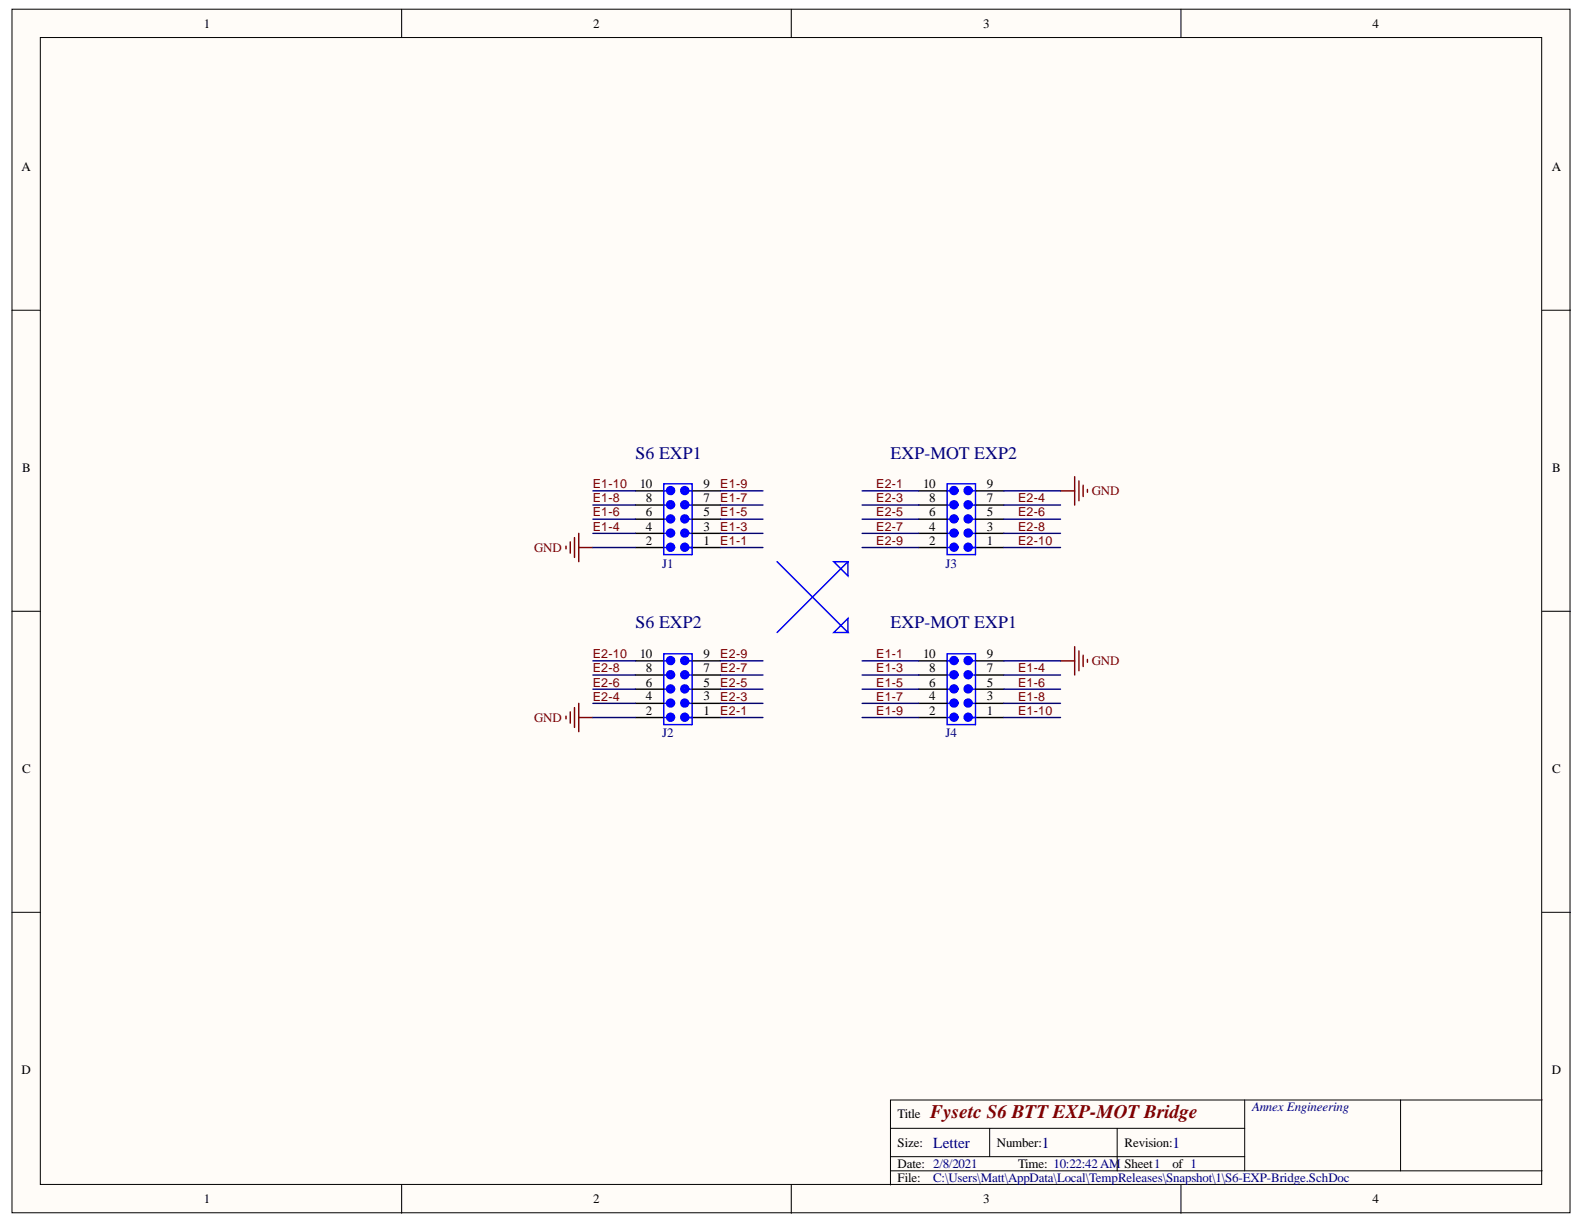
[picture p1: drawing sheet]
<svg xmlns="http://www.w3.org/2000/svg" width="279mm" height="216mm" viewBox="0 0 279 216" stroke-linecap="round" stroke-linejoin="round" font-family="sans-serif">
<g fill="#fffcf8" stroke="#000" stroke-width=".18">
<path d="M2.1 1.6h274.8v212.3h-274.8z"/>
<path d="M7.1 6.6h264.8v202.3h-264.8z"/>
</g>
<g fill="none" stroke="#000" stroke-width=".18">
<path d="M70.8 1.6v5M139.6 1.6v5M208.3 1.6v5M2.1 54.7h5M272 54.7h5M2.1 107.8h5M272 107.8h5M2.1 160.9h5M272 160.9h5M157.1 199h62.5M174.6 199v5M197.1 199v7.5"/>
<path d="M219.6 194v12.5M247 194h-89.9v15M272 194h-25v12.5M70.8 209v5M139.6 209v5M157.1 206.5h114.9M157.1 204h62.5M208.3 209v5"/>
</g>
<g fill="none" stroke="#800000" stroke-width=".25">
<path d="M99.8 96.3v.5M100.6 95.6v2M101.3 94.8v3.5M102.1 94.1v5M102.1 96.6h2.5M187.1 86.6h2.5M189.6 84.1v5M190.3 84.8v3.5M191.1 85.6v2M191.8 86.3v.5M187.1 116.6h2.5M189.6 114.1v5"/>
<path d="M190.3 114.8v3.5M191.1 115.6v2M191.8 116.3v.5M99.8 126.3v.5M100.6 125.6v2M101.3 124.8v3.5M102.1 124.1v5M102.1 126.6h2.5"/>
</g>
<g fill="none" stroke="#00f" stroke-width=".25">
<path d="M117.1 85.3h5v12.5h-5zM117.1 96.6h1.2M117.1 94.1h1.2M117.1 91.6h1.2M117.1 89.1h1.2M117.1 86.6h1.2M120.8 96.6h1.3M120.8 94.1h1.3M120.8 91.6h1.3M120.8 89.1h1.3M120.8 86.6h1.3M137.1 99.1l12.5 12.5h-2.5l2.5-2.5v2.5"/>
<path d="M147.1 99.1h2.5v2.5zM149.6 99.1l-12.5 12.5M167.1 85.3h5v12.5h-5zM167.1 96.6h1.2M167.1 94.1h1.2M167.1 91.6h1.2M167.1 89.1h1.2M167.1 86.6h1.2M170.8 96.6h1.3M170.8 94.1h1.3M170.8 91.6h1.3M170.8 89.1h1.3"/>
<path d="M170.8 86.6h1.3M117.1 115.3h5v12.5h-5zM117.1 119.1h1.2M117.1 116.6h1.2M120.8 119.1h1.3M120.8 116.6h1.3M167.1 115.3h5v12.5h-5zM167.1 119.1h1.2M167.1 116.6h1.2M170.8 119.1h1.3M170.8 116.6h1.3M117.1 126.6h1.2"/>
<path d="M117.1 124.1h1.2M117.1 121.6h1.2M120.8 126.6h1.3M120.8 124.1h1.3M120.8 121.6h1.3M167.1 126.6h1.2M167.1 124.1h1.2M167.1 121.6h1.2M170.8 126.6h1.3M170.8 124.1h1.3M170.8 121.6h1.3"/>
</g>
<g fill="none" stroke="#000" stroke-width=".25">
<path d="M112.1 96.6h5M112.1 94.1h5M112.1 91.6h5M112.1 89.1h5M112.1 86.6h5M122.1 96.6h5M122.1 94.1h5M122.1 91.6h5M122.1 89.1h5M122.1 86.6h5M162.1 96.6h5M162.1 94.1h5"/>
<path d="M162.1 91.6h5M162.1 89.1h5M162.1 86.6h5M172.1 96.6h5M172.1 94.1h5M172.1 91.6h5M172.1 89.1h5M172.1 86.6h5M112.1 119.1h5M112.1 116.6h5M122.1 119.1h5M122.1 116.6h5"/>
<path d="M162.1 119.1h5M162.1 116.6h5M172.1 119.1h5M172.1 116.6h5M112.1 126.6h5M112.1 124.1h5M112.1 121.6h5M122.1 126.6h5M122.1 124.1h5M122.1 121.6h5M162.1 126.6h5M162.1 124.1h5"/>
<path d="M162.1 121.6h5M172.1 126.6h5M172.1 124.1h5M172.1 121.6h5"/>
</g>
<g fill="none" stroke="#00f" stroke-width=".75">
<circle cx="118.3" cy="89" r=".45"/>
<circle cx="118.3" cy="91.5" r=".45"/>
<circle cx="118.3" cy="96.5" r=".45"/>
<circle cx="118.3" cy="86.5" r=".45"/>
<circle cx="118.3" cy="94" r=".45"/>
<circle cx="120.8" cy="91.5" r=".45"/>
<circle cx="120.8" cy="89" r=".45"/>
<circle cx="120.8" cy="86.5" r=".45"/>
<circle cx="120.8" cy="96.5" r=".45"/>
<circle cx="120.8" cy="94" r=".45"/>
<circle cx="168.3" cy="91.5" r=".45"/>
<circle cx="168.3" cy="89" r=".45"/>
<circle cx="168.3" cy="86.5" r=".45"/>
<circle cx="168.3" cy="94" r=".45"/>
<circle cx="168.3" cy="96.5" r=".45"/>
<circle cx="170.8" cy="91.5" r=".45"/>
<circle cx="170.8" cy="89" r=".45"/>
<circle cx="170.8" cy="96.5" r=".45"/>
<circle cx="170.8" cy="94" r=".45"/>
<circle cx="170.8" cy="86.5" r=".45"/>
<circle cx="118.3" cy="116.5" r=".45"/>
<circle cx="118.3" cy="119" r=".45"/>
<circle cx="120.8" cy="116.5" r=".45"/>
<circle cx="120.8" cy="119" r=".45"/>
<circle cx="168.3" cy="116.5" r=".45"/>
<circle cx="168.3" cy="119" r=".45"/>
<circle cx="170.8" cy="116.5" r=".45"/>
<circle cx="170.8" cy="119" r=".45"/>
<circle cx="118.3" cy="121.5" r=".45"/>
<circle cx="118.3" cy="124" r=".45"/>
<circle cx="118.3" cy="126.5" r=".45"/>
<circle cx="120.8" cy="121.5" r=".45"/>
<circle cx="120.8" cy="124" r=".45"/>
<circle cx="120.8" cy="126.5" r=".45"/>
<circle cx="168.3" cy="121.5" r=".45"/>
<circle cx="168.3" cy="124" r=".45"/>
<circle cx="168.3" cy="126.5" r=".45"/>
<circle cx="170.8" cy="124" r=".45"/>
<circle cx="170.8" cy="121.5" r=".45"/>
<circle cx="170.8" cy="126.5" r=".45"/>
</g>
<g fill="none" stroke="#000080" stroke-width=".25">
<path d="M104.6 96.6h7.5M104.6 94.1h7.5M104.6 91.6h7.5M104.6 89.1h7.5M104.6 86.6h7.5M127.1 96.6h7.5M127.1 94.1h7.5M127.1 91.6h7.5M127.1 89.1h7.5M127.1 86.6h7.5M152.1 96.6h10M152.1 94.1h10"/>
<path d="M152.1 91.6h10M152.1 89.1h10M152.1 86.6h10M177.1 96.6h10M177.1 94.1h10M177.1 91.6h10M177.1 89.1h10M177.1 86.6h10M104.6 119.1h7.5M104.6 116.6h7.5M127.1 119.1h7.5M127.1 116.6h7.5"/>
<path d="M152.1 119.1h10M152.1 116.6h10M177.1 119.1h10M177.1 116.6h10M104.6 126.6h7.5M104.6 124.1h7.5M104.6 121.6h7.5M127.1 126.6h7.5M127.1 124.1h7.5M127.1 121.6h7.5M152.1 126.6h10M152.1 124.1h10"/>
<path d="M152.1 121.6h10M177.1 126.6h10M177.1 124.1h10M177.1 121.6h10"/>
</g>
<text font-size="3.4" fill="#800000" x="164.1" y="197.3">Fysetc S6 BTT EXP-MOT Bridge</text>
<g font-size="3.1" fill="#000080">
<text x="112.1" y="80.9">S6 EXP1</text>
<text x="157.1" y="80.9">EXP-MOT EXP2</text>
<text x="112.1" y="110.9">S6 EXP2</text>
<text x="157.1" y="110.9">EXP-MOT EXP1</text>
</g>
<g font-size="2.7" fill="#000080">
<text x="164.6" y="202.4">Letter</text>
<text x="183.8" y="202.4">1</text>
<text x="206.8" y="202.4">1</text>
</g>
<g font-size="2.3">
<text x="35.9" y="4.9">1</text>
<text x="104.6" y="4.9">2</text>
<text x="173.4" y="4.9">3</text>
<text x="242.1" y="4.9">4</text>
<text x="3.8" y="30.2">A</text>
<text x="273.7" y="30.2">A</text>
<text x="3.9" y="83.3">B</text>
<text x="273.8" y="83.3">B</text>
<text x="112.8" y="86.1">10</text>
<text x="113.9" y="88.6">8</text>
<text x="124.1" y="88.6">7</text>
<text x="124.1" y="86.1">9</text>
<text x="162.8" y="86.1">10</text>
<text x="163.9" y="88.6">8</text>
<text x="174.1" y="88.6">7</text>
<text x="174.1" y="86.1">9</text>
<text x="113.9" y="93.6">4</text>
<text x="113.9" y="91.1">6</text>
<text x="124.1" y="93.6">3</text>
<text x="124.1" y="91.1">5</text>
<text x="163.9" y="93.6">4</text>
<text x="163.9" y="91.1">6</text>
<text x="174.1" y="93.6">3</text>
<text x="174.1" y="91.1">5</text>
<text x="113.9" y="96.1">2</text>
<text x="124.1" y="96.1">1</text>
<text x="163.9" y="96.1">2</text>
<text x="174.1" y="96.1">1</text>
<text x="112.8" y="116.1">10</text>
<text x="113.9" y="118.6">8</text>
<text x="124.1" y="118.6">7</text>
<text x="124.1" y="116.1">9</text>
<text x="162.8" y="116.1">10</text>
<text x="163.9" y="118.6">8</text>
<text x="174.1" y="118.6">7</text>
<text x="174.1" y="116.1">9</text>
<text x="113.9" y="123.5">4</text>
<text x="113.9" y="121.1">6</text>
<text x="124.1" y="123.5">3</text>
<text x="124.1" y="121.1">5</text>
<text x="163.9" y="123.5">4</text>
<text x="163.9" y="121.1">6</text>
<text x="174.1" y="123.5">3</text>
<text x="174.1" y="121.1">5</text>
<text x="113.9" y="126.1">2</text>
<text x="124.1" y="126.1">1</text>
<text x="163.9" y="126.1">2</text>
<text x="174.1" y="126.1">1</text>
<text x="3.9" y="136.4">C</text>
<text x="273.8" y="136.4">C</text>
<text x="3.8" y="189.5">D</text>
<text x="273.7" y="189.5">D</text>
<text x="158.3" y="197.3">Title</text>
<text x="158.3" y="202.3">Size:</text>
<text x="175.8" y="202.3">Number:</text>
<text x="198.3" y="202.3">Revision:</text>
<text x="158.3" y="206.1">Date: 2/8/2021</text>
<text x="158.3" y="208.5">File:</text>
<text x="179.6" y="206.1">Time: 10:22:42AM</text>
<text x="198.3" y="206.1">Sheet1</text>
<text x="206.8" y="206.1">of 1</text>
<text x="35.9" y="212.2">1</text>
<text x="104.6" y="212.2">2</text>
<text x="173.4" y="212.2">3</text>
<text x="242.1" y="212.2">4</text>
</g>
<g font-size="2.3" fill="#800000">
<text x="192.6" y="87.4">GND</text>
<text x="94.2" y="97.3">GND</text>
<text x="192.6" y="117.3">GND</text>
<text x="94.2" y="127.3">GND</text>
</g>
<g font-size="2.3" fill="#000080">
<text x="116.8" y="100.1">J1</text>
<text x="166.8" y="100.1">J3</text>
<text x="116.8" y="130.1">J2</text>
<text x="166.8" y="130.1">J4</text>
<text x="220.8" y="196">Annex Engineering</text>
<text x="164.6" y="208.5">C:\Users\Matt\AppData\Local\TempReleases\Snapshot\1\S6-EXP-Bridge.SchDoc</text>
</g>
<g font-size="2.2" fill="#800000">
<text x="104.5" y="88.6">E1-8</text>
<text x="104.5" y="86.1">E1-10</text>
<text x="127" y="88.6">E1-7</text>
<text x="127" y="86.1">E1-9</text>
<text x="154.5" y="86.1">E2-1</text>
<text x="154.5" y="88.6">E2-3</text>
<text x="179.6" y="88.6">E2-4</text>
<text x="104.5" y="91.1">E1-6</text>
<text x="104.5" y="93.6">E1-4</text>
<text x="127" y="91.1">E1-5</text>
<text x="127" y="93.6">E1-3</text>
<text x="154.5" y="91.1">E2-5</text>
<text x="154.5" y="93.6">E2-7</text>
<text x="179.6" y="91.1">E2-6</text>
<text x="179.6" y="93.6">E2-8</text>
<text x="127" y="96.1">E1-1</text>
<text x="154.5" y="96.1">E2-9</text>
<text x="179.6" y="96.1">E2-10</text>
<text x="104.5" y="118.6">E2-8</text>
<text x="104.5" y="116.1">E2-10</text>
<text x="127" y="118.6">E2-7</text>
<text x="127" y="116.1">E2-9</text>
<text x="154.5" y="116.1">E1-1</text>
<text x="154.5" y="118.6">E1-3</text>
<text x="179.6" y="118.6">E1-4</text>
<text x="104.5" y="123.6">E2-4</text>
<text x="104.5" y="121.1">E2-6</text>
<text x="127" y="123.6">E2-3</text>
<text x="127" y="121.1">E2-5</text>
<text x="154.5" y="121.1">E1-5</text>
<text x="154.5" y="123.6">E1-7</text>
<text x="179.6" y="121.1">E1-6</text>
<text x="179.6" y="123.6">E1-8</text>
<text x="127" y="126.1">E2-1</text>
<text x="154.5" y="126.1">E1-9</text>
<text x="179.6" y="126.1">E1-10</text>
</g>
</svg>
